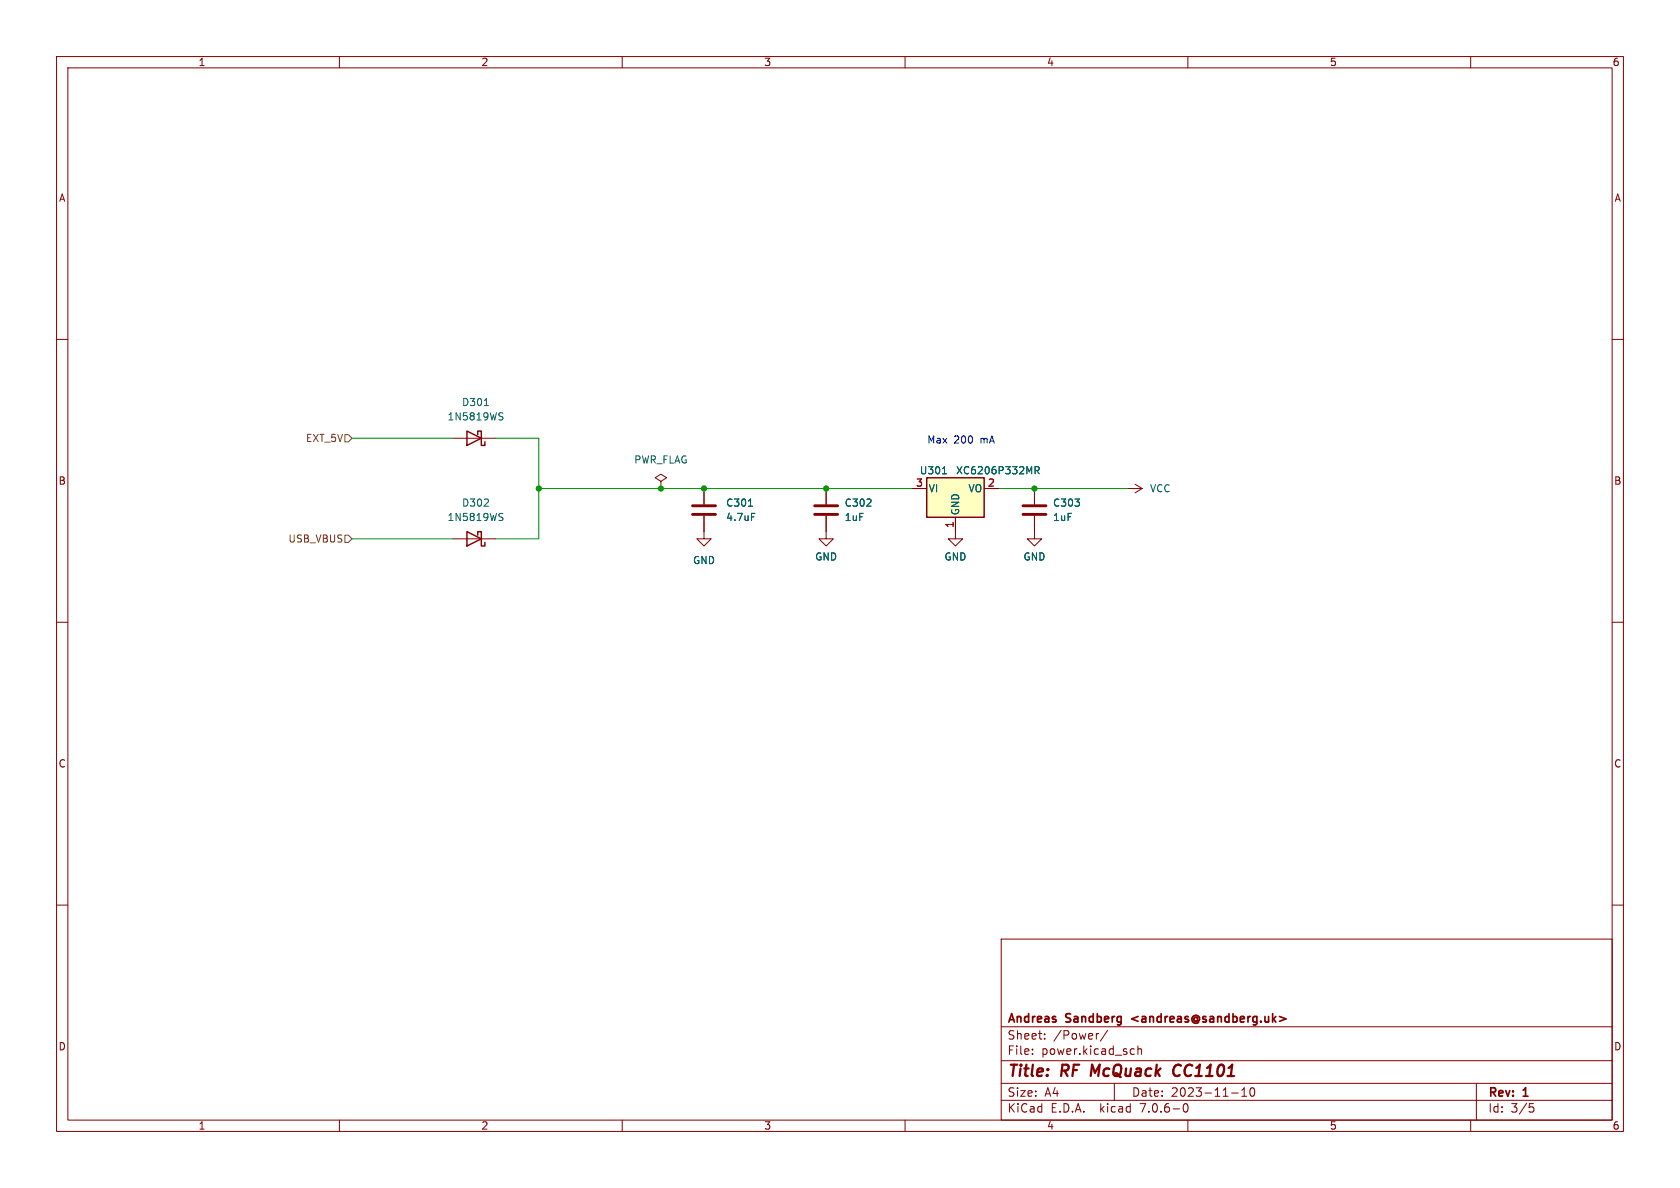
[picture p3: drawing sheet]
<svg xmlns="http://www.w3.org/2000/svg" width="297mm" height="210mm" viewBox="0 0 297 210" stroke-linecap="round" stroke-linejoin="round" font-family="sans-serif">
<g fill="none" stroke="#840000" stroke-width=".18">
<path d="M10 10h277v190h-277zM12 12h273v186h-273zM60 10v2M110 10v2M160 10v2M210 10v2M260 10v2M10 60h2M285 60h2M80 77.5h7.6M80 95.3h7.6M116.8 85.1l1.1-.6-1.1-.7-1 .7 1 .6v1.3"/>
<path d="M116.8 86.4h.1M124.5 91.2v4.1h1.2l-1.2 1.2-1.3-1.2h1.3M124.5 86.4v2.8M146 91.2v4.1h1.3l-1.3 1.2-1.2-1.2h1.2M146 86.4v2.8M161.3 86.4h2.5M168.9 91.4v3.9h1.3l-1.3 1.2-1.3-1.2h1.3M174 86.4h2.5M182.9 91.2v4.1h1.2l-1.2 1.2-1.3-1.2h1.3M182.9 86.4v2.8M199.4 86.4h2.5M200.7 85.6l1.2 .8"/>
<path d="M201.9 86.4l-1.2 .7M10 110h2M285 110h2M10 160h2M285 160h2M177 166h108v32h-108zM60 198v2M110 198v2M160 198v2M177 194.5h108M177 191.5h108M177 187.5h108"/>
<path d="M177 181.5h108M182.5 186.3v.1M182.5 185.5v.1M184.7 183.6v.1M184.7 182.8v.1M194.2 182.7l-.2 .1M195.8 182.1l-1.3 2M197 191.5v3M200.1 185.4l.4 .1M200.5 186.3l-.4 .1M201.2 185.5l.2-.1 .3 .1 .1 .9M201.2 184.9v1.5"/>
<path d="M209.3 195.2l.2-.1a.81 .81 0 0 1 .6 .6 .81 .81 0 0 1-.3 .8l-.1 .1a.81 .81 0 0 1-.4-1.4zM210 198v2M217.7 193.2h1.2M219.5 193.8h.9M219.5 192.7l.5-.4v1.5M221.2 192.4l.1-.1a.81 .81 0 0 1 .6 .6 .81 .81 0 0 1-.3 .8l-.1 .1a.81 .81 0 0 1-.6-.6 .81 .81 0 0 1 .3-.8zM260 198v2M261 191.5v6.5M270.4 195.1h.7M270.5 195.7h.4l.3 .3-.2 .5-.5 .1"/>
</g>
<path d="M193.1 188.2l-.3 2M208.4 188.2a1.13 1.13 0 0 0-.9 .7 1.13 1.13 0 0 0 .2 1.2l.3 .1 .5-.1" fill="none" stroke="#840000" stroke-width=".4"/>
<path d="M226.2 179.7l1.1 .4-1.1 .4" fill="none" stroke="#840000" stroke-width=".3"/>
<path d="M122.4 90.9h4.1M122.4 89.4h4.1M144 90.9h4.1M144 89.4h4.1M180.8 90.9h4.1M180.8 89.4h4.1" fill="none" stroke="#840000" stroke-width=".51"/>
<path d="M85.6 71.7h.7M88.4 73.6l.4 .1 .1 .3-.2 .2h-.3M88.4 73h.5M88.4 90.7l.5 .1M88.4 91.4l.4 .1 .1 .3-.2 .2h-.3M132.3 89.5h.7M132.9 90.7h.6M166.6 83.8h.7M183 83.2l.6-.1 .1-.2v-.3l-.7-.1v1.3M183.3 83.2l.4 .6" fill="none" stroke="#006464" stroke-width=".18"/>
<path d="M82.5 76.2l2.6 1.3-2.6 1.2zM84.5 76.8v-.6h.6v2.5h.6v-.6M82.5 94l2.6 1.3-2.6 1.2zM84.5 94.6v-.6h.6v2.5h.6v-.6M163.8 84.5h10.2v6.9h-10.2z" fill="none" stroke="#840000" stroke-width=".25"/>
<path d="M163.8 84.5h10.2v6.9h-10.2z" fill="#ffffc2" stroke="#ffffc2" stroke-width=".18"/>
<path d="M61 76.8h.6l.6 .7-.6 .6h-.6zM61 94.6h.6l.6 .7-.6 .6h-.6z" fill="none" stroke="#725600" stroke-width=".18"/>
<path d="M62.2 77.5h17.8M87.6 77.5h7.6v17.8h-7.6M62.2 95.3h17.8M95.2 86.4h66.1M176.5 86.4h22.9" fill="none" stroke="#009600" stroke-width=".18"/>
<g fill="#009600" stroke="#009600" stroke-width=".18">
<circle cx="146" cy="86.4" r=".46"/>
<circle cx="124.5" cy="86.4" r=".46"/>
<circle cx="95.2" cy="86.4" r=".46"/>
<circle cx="116.8" cy="86.4" r=".46"/>
<circle cx="182.9" cy="86.4" r=".46"/>
</g>
<g font-size="2.8" fill="#840000">
<text x="178" y="190.9">Title:</text>
<text x="187.7" y="190.9">RF</text>
<text x="193.7" y="190.9">McQuack</text>
<text x="209.1" y="190.9">CC1101</text>
</g>
<g font-size="2.1" fill="#840000">
<text x="178" y="184">Sheet:</text>
<text x="178" y="181.2">Andreas</text>
<text x="186.2" y="184">/Power/</text>
<text x="188.5" y="181.2">Sandberg</text>
<text x="200.7" y="181.2">&lt;andreas@sandberg.uk&gt;</text>
<text x="178" y="186.7">File:</text>
<text x="184.1" y="186.7">power.kicad_sch</text>
<text x="178" y="196.9">KiCad</text>
<text x="178" y="194.1">Size:</text>
<text x="184.7" y="194.1">A4</text>
<text x="185.7" y="196.9">E.D.A.</text>
<text x="194.6" y="196.9">kicad</text>
<text x="200" y="194.1">Date:</text>
<text x="201.8" y="196.9">7.0.6-0</text>
<text x="207" y="194.1">2023-11-10</text>
<text x="263" y="194.3">Rev:</text>
<text x="263" y="196.9">Id:</text>
<text x="267.1" y="196.9">3/5</text>
<text x="269.4" y="194.3">1</text>
</g>
<g font-size="1.8" fill="#840000">
<text x="35" y="11.9">1</text>
<text x="85" y="11.9">2</text>
<text x="135" y="11.9">3</text>
<text x="185" y="11.9">4</text>
<text x="235" y="11.9">5</text>
<text x="285" y="11.9">6</text>
<text x="10.3" y="35.9">A</text>
<text x="285.3" y="35.9">A</text>
<text x="10.3" y="85.9">B</text>
<text x="285.3" y="85.9">B</text>
<text x="10.3" y="135.9">C</text>
<text x="285.3" y="135.9">C</text>
<text x="10.3" y="185.9">D</text>
<text x="285.3" y="185.9">D</text>
<text x="35" y="199.9">1</text>
<text x="85" y="199.9">2</text>
<text x="135" y="199.9">3</text>
<text x="185" y="199.9">4</text>
<text x="235" y="199.9">5</text>
<text x="285" y="199.9">6</text>
</g>
<g font-size="1.8" fill="#006464">
<text x="81.6" y="72">D301</text>
<text x="79" y="74.5">1N5819WS</text>
<text x="112" y="82.1">PWR_FLAG</text>
<text x="81.6" y="89.8">D302</text>
<text x="128.3" y="89.8">C301</text>
<text x="149.2" y="89.8">C302</text>
<text x="162.5" y="84">U301</text>
<text x="164.1" y="87.2">VI</text>
<text x="168.9" y="84">XC6206P332MR</text>
<text x="171.1" y="87.2">VO</text>
<text x="186.1" y="89.8">C303</text>
<text x="203.2" y="87.2">VCC</text>
<text x="79" y="92.3">1N5819WS</text>
<text x="128.3" y="92.3">4.7uF</text>
<text x="149.2" y="92.3">1uF</text>
<text x="169.8" y="91.2" transform="rotate(-90 169.8 91.2)">GND</text>
<text x="186.1" y="92.3">1uF</text>
<text x="122.4" y="99.9">GND</text>
<text x="144" y="99.3">GND</text>
<text x="166.9" y="99.3">GND</text>
<text x="180.8" y="99.3">GND</text>
</g>
<g font-size="1.8" fill="#725600">
<text x="54" y="78.3">EXT_5V</text>
<text x="50.9" y="96.1">USB_VBUS</text>
</g>
<g font-size="1.8" fill="#0000c2">
<text x="163.8" y="78.5">Max</text>
<text x="168.6" y="78.5">200</text>
<text x="173.4" y="78.5">mA</text>
</g>
<g font-size="1.8" fill="#a90000">
<text x="161.9" y="86.1">3</text>
<text x="174.6" y="86.1">2</text>
<text x="168.7" y="93.4" transform="rotate(-90 168.7 93.4)">1</text>
</g>
</svg>
